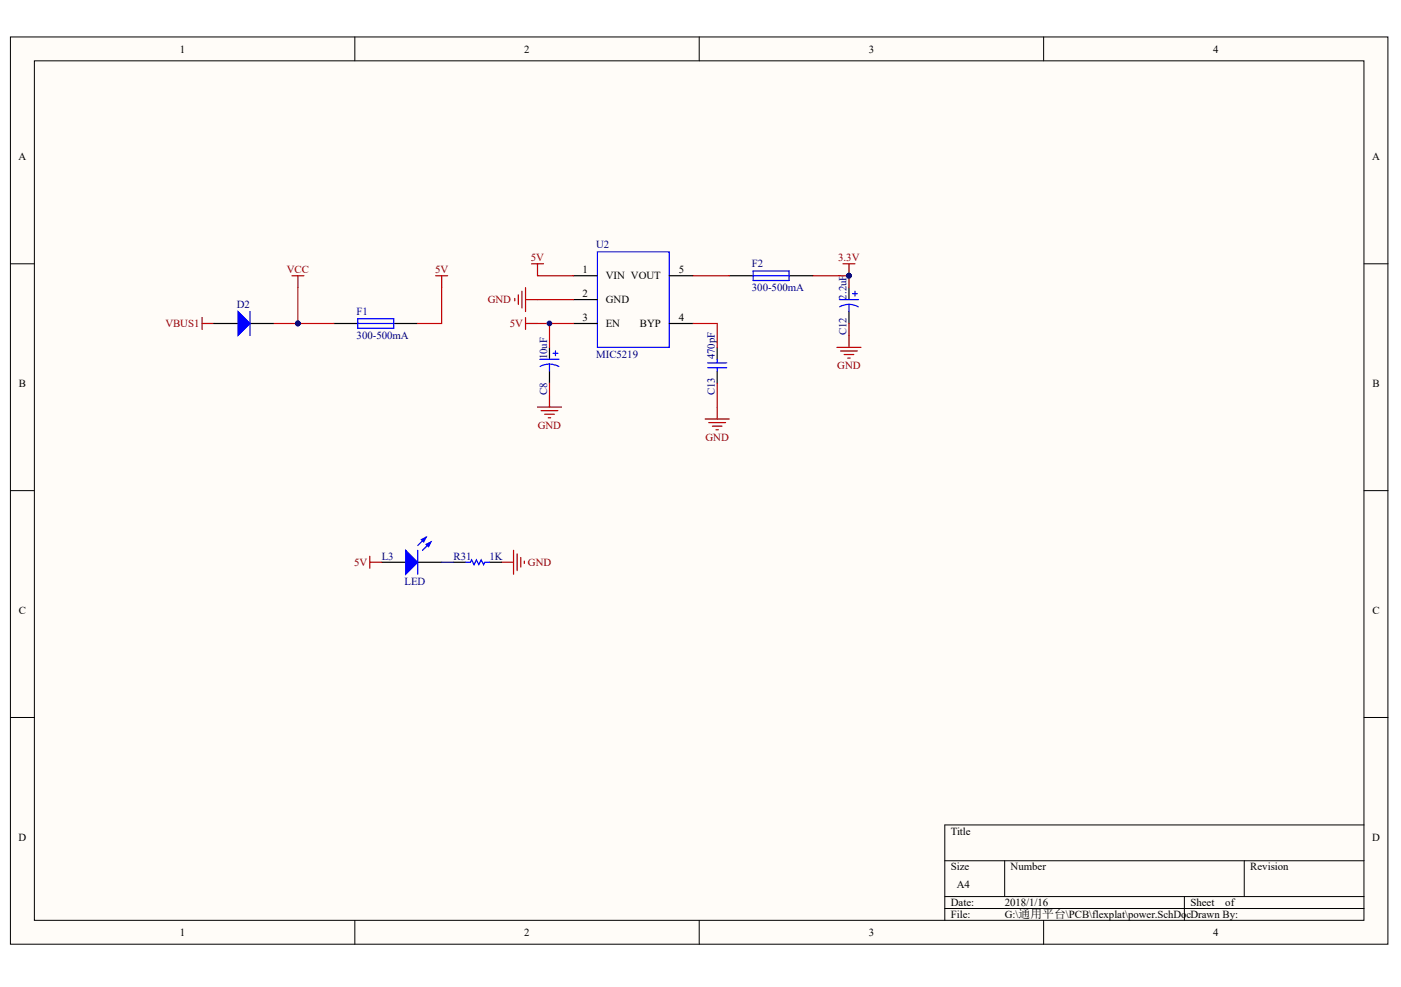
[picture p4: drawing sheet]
<svg xmlns="http://www.w3.org/2000/svg" width="287mm" height="202mm" viewBox="0 0 287 202" stroke-linecap="round" stroke-linejoin="round" font-family="sans-serif">
<g fill="#fffcf8" stroke="#000" stroke-width=".2">
<path d="M2.1 7.6h282v185.8h-282z"/>
<path d="M7 12.5h272.2v176h-272.2z"/>
</g>
<g fill="none" stroke="#000" stroke-width=".2">
<path d="M72.6 7.6v4.9M143.1 7.6v4.9M213.6 7.6v4.9M2.1 54h4.9M279.2 54h5M2.1 100.5h4.9M279.2 100.5h5M2.1 146.9h4.9M279.2 146.9h5M193.4 176.3h85.8M205.7 176.3v7.3M254.7 176.3v7.3"/>
<path d="M279.2 169h-85.8v19.5M72.6 188.5v4.9M143.1 188.5v4.9M193.4 183.6h85.8M193.4 186.1h85.8M213.6 188.5v4.9M242.5 183.6v4.9"/>
</g>
<g fill="none" stroke="#800000" stroke-width=".25">
<path d="M59.8 56.5h2.4M61 56.5v2.4M89.2 56.5h2.4M90.4 56.5v2.4M106.8 59.7v3.4M107.6 58.9v4.9M108.8 54h2.5M110 54v2.5M172.6 54h2.4M173.8 54v2.5M41.4 65v2.5M41.4 66.3h2.4"/>
<path d="M105.4 61.1v.5M106.1 60.4v1.9M107.6 66.3h2.4M107.6 65v2.5M107.6 61.4h2.4M171.3 71.1h4.9M172.1 71.9h3.4M172.8 72.6h2M173.6 73.3h.4M173.8 68.7v2.4M110 83.4h4.9M110.8 84.1h3.4"/>
<path d="M111.5 84.8h2M112.2 85.6h.5M112.5 80.9v2.5M144.4 85.8h4.9M145.1 86.5h3.4M145.8 87.3h2M146.6 88h.5M146.8 83.4v2.4M75.7 113.9v2.5M75.7 115.2h2.5M102.7 115.2h2.4M105.1 112.7v4.9"/>
<path d="M105.9 113.4v3.5M106.6 114.2v1.9M107.3 114.9v.5"/>
</g>
<g fill="#000080" stroke="#000080" stroke-width=".2">
<circle cx="173.8" cy="56.5" r=".48"/>
<circle cx="61" cy="66.2" r=".48"/>
<circle cx="112.5" cy="66.2" r=".48"/>
</g>
<g fill="none" stroke="#000" stroke-width=".25">
<path d="M117.4 56.5h4.9M137 56.5h4.9M149.3 56.5h4.9M161.5 56.5h4.9M173.8 58.9v2.5M43.8 66.3h4.9M51.2 66.3h4.9M68.3 66.3h5M80.6 66.3h4.9M112.5 71.1v2.5M112.5 76v2.5M117.4 61.4h4.9"/>
<path d="M117.4 66.3h4.9M137 66.3h4.9M146.8 71.1v2.5M146.8 76v2.5M173.8 63.8v2.5M78.2 115.2h4.9M85.5 115.2h4.9M92.9 115.2h2.4M100.2 115.2h2.5"/>
</g>
<g fill="#00f" stroke="#00f" stroke-width=".25">
<path d="M83.1 112.7l2.4 2.5-2.4 2.4z"/>
<path d="M87.2 111.5l1-.5-.5 1z"/>
<path d="M86.2 110.5l1-.5-.5 1z"/>
<path d="M48.7 63.8l2.5 2.5-2.5 2.4z"/>
</g>
<g fill="none" stroke="#00f" stroke-width=".25">
<path d="M122.3 51.6h14.7v19.5h-14.7zM154.2 55.5h7.3v2h-7.3zM154.2 56.5h7.3M175 59.7v.9M51.2 63.8v4.9M73.3 65.3h7.3v1.9h-7.3zM73.3 66.3h7.3M110.5 73.6h4M112.5 74.6h.8l1.1 .5M112.5 74.6h-.8l-1.1 .5M112.5 74.6v1.4M113.2 72.4h1"/>
<path d="M113.7 71.9v1M144.9 74.3h3.9M144.9 75.3h3.9M146.8 73.6v.7M146.8 75.3v.7M171.8 61.4h4M173.8 62.3l1.2 .2 .7 .3M173.8 62.3l-1.2 .2-.7 .3M173.8 62.3v1.5M174.5 60.1h1M85.5 112.7v4.9M87.2 110l-1.7 1.7"/>
<path d="M88.2 111l-1.7 1.7M95.3 115.2h1l.2-.5 .5 .9 .5-.9 .5 .9 .5-.9 .5 .9 .2-.4h1"/>
</g>
<g fill="none" stroke="#f00" stroke-width=".25">
<path d="M61 58.9v7.4M90.4 58.9v7.4h-4.9M110 56.5h7.4M141.9 56.5h7.4M166.4 56.5h7.4v2.4M56.1 66.3h12.2M110 66.3h7.4M110 61.4h7.4M112.5 66.3v4.8M112.5 78.5v2.4M141.9 66.3h4.9v4.8M146.8 78.5v4.9"/>
<path d="M173.8 66.3v2.4"/>
</g>
<path d="M90.4 115.2h2.5" fill="none" stroke="#000080" stroke-width=".25"/>
<g font-size="2.2">
<text x="36.8" y="10.8">1</text>
<text x="107.3" y="10.8">2</text>
<text x="177.8" y="10.8">3</text>
<text x="248.3" y="10.8">4</text>
<text x="3.8" y="32.8">A</text>
<text x="280.9" y="32.8">A</text>
<text x="119.2" y="56">1</text>
<text x="124" y="57.2">VIN VOUT</text>
<text x="139" y="56">5</text>
<text x="119.2" y="60.9">2</text>
<text x="119.2" y="65.8">3</text>
<text x="124" y="62.1">GND</text>
<text x="139" y="65.8">4</text>
<text x="124" y="67">EN</text>
<text x="131" y="67">BYP</text>
<text x="3.8" y="79.2">B</text>
<text x="281" y="79.2">B</text>
<text x="3.8" y="125.7">C</text>
<text x="281" y="125.7">C</text>
<text x="3.8" y="172.1">D</text>
<text x="194.6" y="170.9">Title</text>
<text x="280.9" y="172.1">D</text>
<text x="194.6" y="178.2">Size</text>
<text x="206.9" y="178.2">Number</text>
<text x="256" y="178.2">Revision</text>
<text x="194.6" y="185.6">Date:</text>
<text x="195.9" y="181.9">A4</text>
<text x="205.7" y="185.6">2018/1/16</text>
<text x="243.7" y="185.6">Sheet</text>
<text x="250.8" y="185.6">of</text>
<text x="36.8" y="191.7">1</text>
<text x="107.3" y="191.7">2</text>
<text x="177.8" y="191.7">3</text>
<text x="194.6" y="188">File:</text>
<text x="205.7" y="188">G:\通用平台\PCB\flexplat\power.SchDocDrawn By:</text>
<text x="248.3" y="191.7">4</text>
</g>
<g font-size="2.2" fill="#800000">
<text x="108.7" y="53.5">5V</text>
<text x="171.6" y="53.5">3.3V</text>
<text x="58.7" y="56">VCC</text>
<text x="89.1" y="56">5V</text>
<text x="99.8" y="62.1">GND</text>
<text x="33.9" y="67">VBUS1</text>
<text x="104.4" y="67">5V</text>
<text x="171.4" y="75.6">GND</text>
<text x="110.1" y="87.8">GND</text>
<text x="144.4" y="90.2">GND</text>
<text x="72.5" y="115.9">5V</text>
<text x="108.1" y="115.9">GND</text>
</g>
<g font-size="2.2" fill="#000080">
<text x="122.1" y="50.9">U2</text>
<text x="153.9" y="54.8">F2</text>
<text x="153.9" y="59.7">300-500mA</text>
<text x="48.5" y="63.1">D2</text>
<text x="73" y="64.6">F1</text>
<text x="173.3" y="61.4" transform="rotate(-90 173.3 61.4)">2.2uF</text>
<text x="73" y="69.4">300-500mA</text>
<text x="173.3" y="68.7" transform="rotate(-90 173.3 68.7)">C12</text>
<text x="112" y="73.6" transform="rotate(-90 112 73.6)">10uF</text>
<text x="122.1" y="73.4">MIC5219</text>
<text x="146.3" y="73.6" transform="rotate(-90 146.3 73.6)">470pF</text>
<text x="112" y="80.9" transform="rotate(-90 112 80.9)">C8</text>
<text x="146.3" y="80.9" transform="rotate(-90 146.3 80.9)">C13</text>
<text x="78.1" y="114.7">L3</text>
<text x="82.8" y="119.8">LED</text>
<text x="92.9" y="114.7">R31</text>
<text x="100.2" y="114.7">1K</text>
</g>
</svg>
